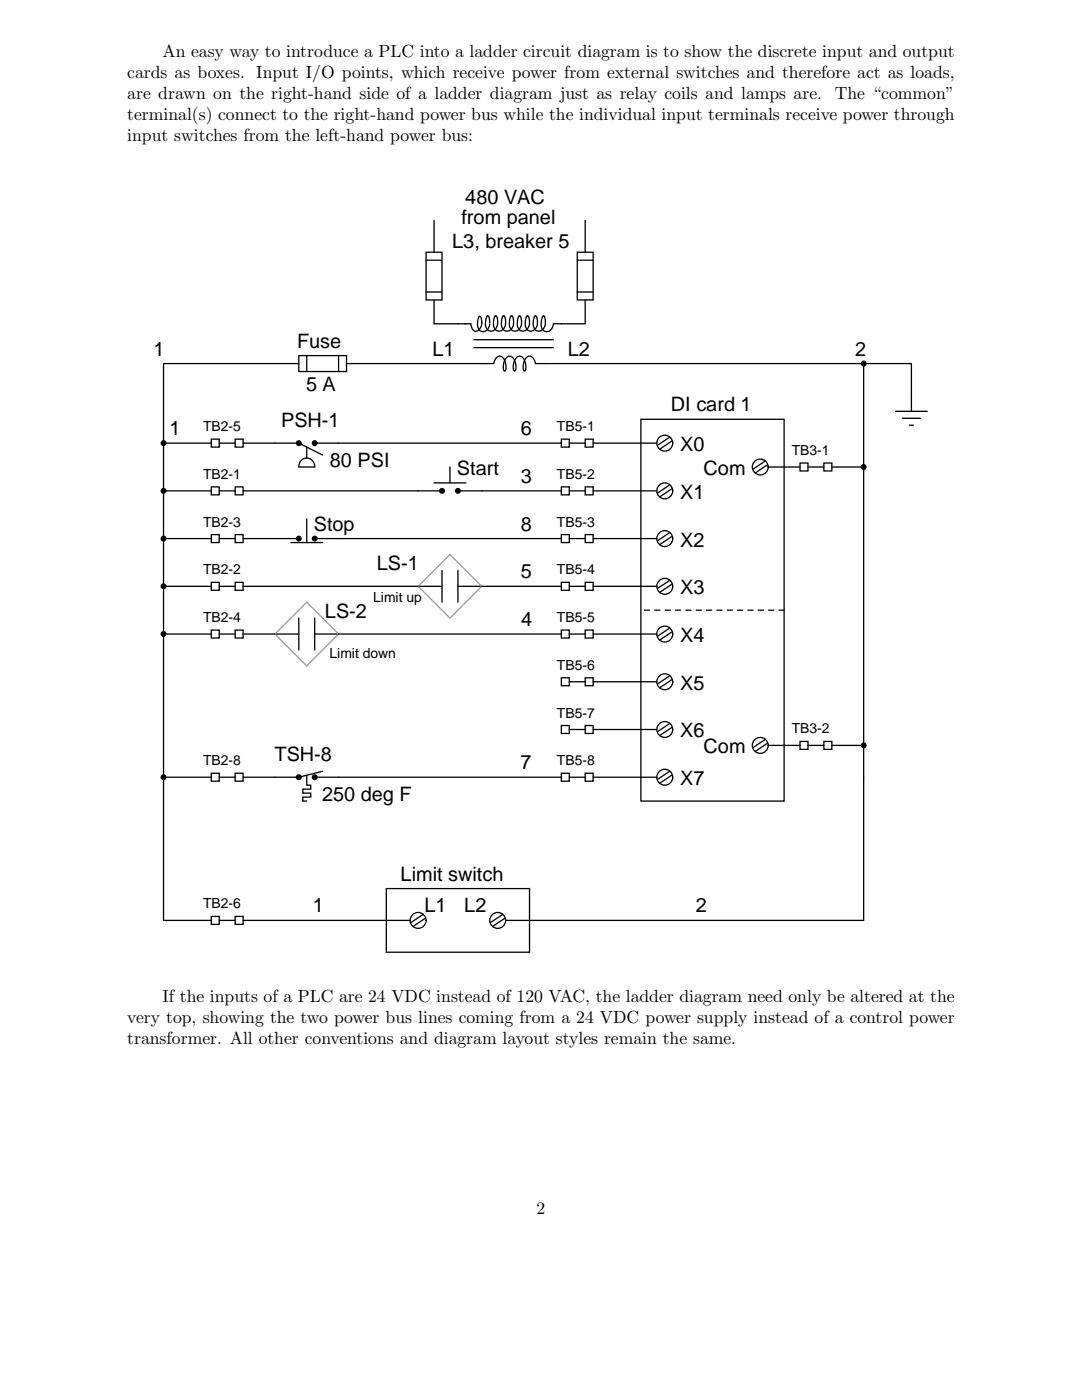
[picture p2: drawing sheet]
<svg xmlns="http://www.w3.org/2000/svg" width="216mm" height="279mm" viewBox="0 0 216 279" stroke-linecap="round" stroke-linejoin="round" font-family="sans-serif">
<g fill="none" stroke="#000" stroke-width=".26">
<path d="M85 50.3h3.2v9.6h-3.2zM85 58.3h3.2M85 51.9h3.2M86.6 59.9v4.7h7.4l.1 .8 .3 .5a.9 .9 0 0 0 1.4-.4l.3-1.1M86.6 44v6.3M115.2 50.3h3.2v9.6h-3.2zM115.2 58.3h3.2M115.2 51.9h3.2M116.8 59.9v4.7h-6.4a1.31 1.31 0 0 1-.5 1.3 1.31 1.31 0 0 1-1.5 .1 2.49 2.49 0 0 1 0-3l.3 .3 .1 1.1M116.8 44v6.3M59.6 71h9.5v3.1h-9.5zM59.6 72.6h-27v111.1h9.6"/>
<path d="M61.2 71v3.1M67.6 71v3.1M69.1 72.6h29.4a1.33 1.33 0 0 1 1.6-1.4 2.56 2.56 0 0 1 .7 2.8h-.2a2.56 2.56 0 0 1 .7-2.8 1.01 1.01 0 0 1 1.4 .7 2.35 2.35 0 0 1 .1 2.1h-.2a2.56 2.56 0 0 1 .7-2.8 1.01 1.01 0 0 1 1.4 .7 2.35 2.35 0 0 1 .1 2.1h-.2a2.56 2.56 0 0 1 .7-2.8 1.01 1.01 0 0 1 1.3 .7l.2 .7h65.5M94.5 67.8h15.9M94.5 69.4h15.9M95.5 63.2a2.19 2.19 0 0 0 .6 3 1.39 1.39 0 0 0 1.6-1.6M95.5 63.3l.3-.2 .2 .3 .1 1.1M97.1 63.1a2.19 2.19 0 0 0 .6 3 1.39 1.39 0 0 0 1.6-1.6M97.1 63.2l.3-.2 .2 .3 .1 1.1M98.7 63.1a2.19 2.19 0 0 0 .6 3 1.39 1.39 0 0 0 1.6-1.6M98.7 63.2l.3-.2 .2 .3 .1 1.1M100.3 63.1a2.19 2.19 0 0 0 .6 3 1.39 1.39 0 0 0 1.6-1.6"/>
<path d="M100.3 63.2l.3-.2 .1 .3 .2 1.1M101.9 63.1a2.19 2.19 0 0 0 .6 3 1.39 1.39 0 0 0 1.6-1.6M101.9 63.2l.3-.2 .1 .3 .2 1.1M103.5 63.1a2.19 2.19 0 0 0 .5 3 1.39 1.39 0 0 0 1.7-1.6M103.5 63.2l.3-.2 .1 .3 .2 1.1M105.1 63.1a2.19 2.19 0 0 0 .5 3 1.39 1.39 0 0 0 1.6-1.6M105.1 63.2l.3-.2 .1 .3 .2 1.1M106.7 63.1a2.19 2.19 0 0 0 .5 3 1.39 1.39 0 0 0 1.6-1.6M106.7 63.2l.2-.2 .2 .3 .1 1.1M172.3 72.6h9.6v9.5M172.3 72.6v111.1h-71.4M32.6 88.4h9.6"/>
<path d="M32.6 98h9.6M42.2 87.6h1.5v1.6h-1.5zM42.2 97.2h1.5v1.6h-1.5zM43.7 88.4h3.2M43.7 98h3.2M46.9 87.6h1.6v1.6h-1.6zM46.9 97.2h1.6v1.6h-1.6zM48.5 88.4h11.1l4.8 2.4M48.5 98h39.7M60 92a1.59 1.59 0 0 1 1.9-.4 1.59 1.59 0 0 1 .9 1.6h-3.2l.1-.7zM61.2 89.2v2.2M62.8 88.4h49.2"/>
<path d="M86.6 96.4h6.4M89.8 93.2v3.2M91.4 98h20.6M112 87.6h1.6v1.6h-1.6zM112 97.2h1.6v1.6h-1.6zM113.6 88.4h3.2M113.6 98h3.2M116.8 87.6h1.6v1.6h-1.6zM116.8 97.2h1.6v1.6h-1.6zM118.4 88.4h12.7M118.4 98h12.7M127.9 83.7h28.6v76.2h-28.6z"/>
<path d="M133.6 87.2l-2.3 1.6M133.6 96.8l-2.3 1.6M134 88l-2.3 1.6M134 97.6l-2.3 1.6M152.7 92l-2.4 1.6M153.1 92.8l-2.4 1.6M153.3 93.2h6.3M159.6 92.4h1.6v1.6h-1.6zM161.2 93.2h3.2M164.4 92.4h1.6v1.6h-1.6zM166 93.2h6.3M178.7 82.1h6.3"/>
<path d="M180.1 83.5h3.5M181.5 84.9h.8M32.6 107.5h9.6M32.6 117h9.6M42.2 106.7h1.5v1.6h-1.5zM42.2 116.2h1.5v1.6h-1.5zM43.7 107.5h3.2M43.7 117h3.2M46.9 106.7h1.6v1.6h-1.6zM46.9 116.2h1.6v1.6h-1.6zM48.5 107.5h11.1M48.5 117h39.7"/>
<path d="M58 108.3h6.4M61.2 103.5v4.8M62.8 107.5h49.2M88.2 113.8v6.4M91.4 117h20.6M91.4 113.8v6.4M112 106.7h1.6v1.6h-1.6zM112 116.2h1.6v1.6h-1.6zM113.6 107.5h3.2M113.6 117h3.2M116.8 106.7h1.6v1.6h-1.6zM116.8 116.2h1.6v1.6h-1.6z"/>
<path d="M118.4 107.5h12.7M118.4 117h12.7M133.6 106.3l-2.3 1.6M133.6 115.8l-2.3 1.6M134 107.1l-2.3 1.6M134 116.6l-2.3 1.6M32.6 126.5h9.6M42.2 125.7h1.5v1.6h-1.5zM43.7 126.5h3.2M46.9 125.7h1.6v1.6h-1.6zM48.5 126.5h11.1M59.6 123.4v6.3"/>
<path d="M62.8 126.5h49.2M62.8 123.4v6.3M112 125.7h1.6v1.6h-1.6zM112 135.3h1.6v1.6h-1.6zM113.6 126.5h3.2M113.6 136.1h3.2M116.8 125.7h1.6v1.6h-1.6zM116.8 135.3h1.6v1.6h-1.6zM118.4 126.5h12.7M118.4 136.1h12.7M133.6 125.3l-2.3 1.6M133.6 134.9l-2.3 1.6"/>
<path d="M134 126.1l-2.3 1.6M134 135.7l-2.3 1.6M32.6 155.1h9.6M42.2 154.3h1.5v1.6h-1.5zM43.7 155.1h3.2M46.9 154.3h1.6v1.6h-1.6zM61.2 154.7v2h.8v.8h-1.6v.8h1.6v.8h-1.6v.8h.8M62.8 155.1h49.2M64.4 153.9l-4.8 1.2h-11.1M112 144.8h1.6v1.6h-1.6zM112 154.3h1.6v1.6h-1.6zM113.6 155.1h3.2"/>
<path d="M113.6 145.6h3.2M116.8 144.8h1.6v1.6h-1.6zM116.8 154.3h1.6v1.6h-1.6zM118.4 155.1h12.7M118.4 145.6h12.7M133.6 144.4l-2.3 1.6M133.6 153.9l-2.3 1.6M134 145.2l-2.3 1.6M134 154.7l-2.3 1.6M152.7 147.6l-2.4 1.6M153.1 148.4l-2.4 1.6M153.3 148.8h6.3"/>
<path d="M159.6 148h1.6v1.6h-1.6zM161.2 148.8h3.2M164.4 148h1.6v1.6h-1.6zM166 148.8h6.3M77.1 177.3h28.6v12.7h-28.6zM42.2 182.9h1.5v1.6h-1.5zM43.7 183.7h3.2M46.9 182.9h1.6v1.6h-1.6zM48.5 183.7h33.3M84.4 182.5l-2.4 1.6M84.8 183.3l-2.4 1.6M100.3 182.5l-2.4 1.6"/>
<path d="M100.7 183.3l-2.4 1.6"/>
<circle cx="132.6" cy="88.4" r="1.59"/>
<circle cx="132.6" cy="98" r="1.59"/>
<circle cx="151.7" cy="93.2" r="1.59"/>
<circle cx="132.6" cy="107.5" r="1.59"/>
<circle cx="132.6" cy="117" r="1.59"/>
<circle cx="132.6" cy="136.1" r="1.59"/>
<circle cx="132.6" cy="126.5" r="1.59"/>
<circle cx="132.6" cy="145.6" r="1.59"/>
<circle cx="132.6" cy="155.1" r="1.59"/>
<circle cx="151.7" cy="148.8" r="1.59"/>
<circle cx="83.4" cy="183.7" r="1.59"/>
<circle cx="99.3" cy="183.7" r="1.59"/>
</g>
<g fill="#000">
<circle cx="172.3" cy="72.6" r=".6"/>
<circle cx="32.6" cy="88.4" r=".6"/>
<circle cx="32.6" cy="98" r=".6"/>
<circle cx="59.6" cy="88.4" r=".6"/>
<circle cx="62.8" cy="88.4" r=".6"/>
<circle cx="88.2" cy="98" r=".6"/>
<circle cx="91.4" cy="98" r=".6"/>
<circle cx="172.3" cy="93.2" r=".6"/>
<circle cx="32.6" cy="117" r=".6"/>
<circle cx="32.6" cy="107.5" r=".6"/>
<circle cx="59.6" cy="107.5" r=".6"/>
<circle cx="62.8" cy="107.5" r=".6"/>
<circle cx="32.6" cy="126.5" r=".6"/>
<circle cx="32.6" cy="155.1" r=".6"/>
<circle cx="59.6" cy="155.1" r=".6"/>
<circle cx="62.8" cy="155.1" r=".6"/>
<circle cx="172.3" cy="148.8" r=".6"/>
</g>
<path d="M89.8 110.7l6.3 6.3-6.3 6.4-6.4-6.4zM61.2 120.2l6.4 6.3-6.4 6.4-6.3-6.4z" fill="none" stroke="#9a9a9a" stroke-width=".26"/>
<path d="M156.5 121.8h-28.6" fill="none" stroke="#000" stroke-width=".26" stroke-dasharray="1 1"/>
<g font-size="4">
<text x="92.9" y="40.8">480 VAC</text>
<text x="92.1" y="44.8">from panel</text>
<text x="90.2" y="49.5">L3, breaker 5</text>
<text x="30.6" y="71">1</text>
<text x="59.3" y="69.4">Fuse</text>
<text x="86.3" y="71">L1</text>
<text x="113.3" y="71">L2</text>
<text x="170.6" y="71">2</text>
<text x="61.1" y="78.1">5 A</text>
<text x="133.9" y="82.1">DI card 1</text>
<text x="33.8" y="86.8">1</text>
<text x="56.1" y="85.3">PSH-1</text>
<text x="103.9" y="86.8">6</text>
<text x="65.8" y="93.2">80 PSI</text>
<text x="91.2" y="94.8">Start</text>
<text x="135.7" y="90">X0</text>
<text x="140.4" y="94.8">Com</text>
<text x="103.9" y="96.4">3</text>
<text x="135.7" y="99.5">X1</text>
<text x="62.6" y="105.9">Stop</text>
<text x="103.9" y="105.9">8</text>
<text x="75.2" y="113.8">LS-1</text>
<text x="135.7" y="109.1">X2</text>
<text x="103.9" y="115.4">5</text>
<text x="135.7" y="118.6">X3</text>
<text x="64.8" y="123.4">LS-2</text>
<text x="104" y="124.9">4</text>
<text x="135.7" y="128.1">X4</text>
<text x="135.7" y="137.6">X5</text>
<text x="135.7" y="147.2">X6</text>
<text x="54.8" y="151.9">TSH-8</text>
<text x="103.9" y="153.5">7</text>
<text x="140.4" y="150.3">Com</text>
<text x="64.3" y="159.9">250 deg F</text>
<text x="135.7" y="156.7">X7</text>
<text x="79.9" y="175.7">Limit switch</text>
<text x="62.4" y="182.1">1</text>
<text x="84.7" y="182.1">L1</text>
<text x="92.6" y="182.1">L2</text>
<text x="138.9" y="182.1">2</text>
</g>
<g font-size="3.5">
<text x="32.4" y="11.3">An easy way to introduce a PLC into a ladder circuit diagram is to show the discrete input and output</text>
<text x="25.4" y="15.5">cards as boxes. Input I/O points, which receive power from external switches and therefore act as loads,</text>
<text x="25.4" y="19.7">are drawn on the right-hand side of a ladder diagram just as relay coils and lamps are.</text>
<text x="25.4" y="23.9">terminal(s) connect to the right-hand power bus while the individual input terminals receive power through</text>
<text x="166.6" y="19.7">The “common”</text>
<text x="25.4" y="28.1">input switches from the left-hand power bus:</text>
<text x="32.4" y="199.9">If the inputs of a PLC are 24 VDC instead of 120 VAC, the ladder diagram need only be altered at the</text>
<text x="25.4" y="204.1">very top, showing the two power bus lines coming from a 24 VDC power supply instead of a control power</text>
<text x="25.4" y="208.3">transformer. All other conventions and diagram layout styles remain the same.</text>
<text x="107.1" y="242.3">2</text>
</g>
<g font-size="2.8">
<text x="40.5" y="86.1">TB2-5</text>
<text x="111.1" y="86.1">TB5-1</text>
<text x="40.5" y="95.6">TB2-1</text>
<text x="111.1" y="95.6">TB5-2</text>
<text x="158" y="90.8">TB3-1</text>
<text x="40.5" y="105.1">TB2-3</text>
<text x="111.1" y="105.1">TB5-3</text>
<text x="40.5" y="114.6">TB2-2</text>
<text x="111.1" y="114.6">TB5-4</text>
<text x="40.5" y="124.2">TB2-4</text>
<text x="74.5" y="120.2">Limit up</text>
<text x="111.1" y="124.2">TB5-5</text>
<text x="65.8" y="131.3">Limit down</text>
<text x="111.1" y="133.7">TB5-6</text>
<text x="111.1" y="143.2">TB5-7</text>
<text x="158" y="146.4">TB3-2</text>
<text x="40.5" y="152.7">TB2-8</text>
<text x="111.1" y="152.7">TB5-8</text>
<text x="40.5" y="181.3">TB2-6</text>
</g>
</svg>
